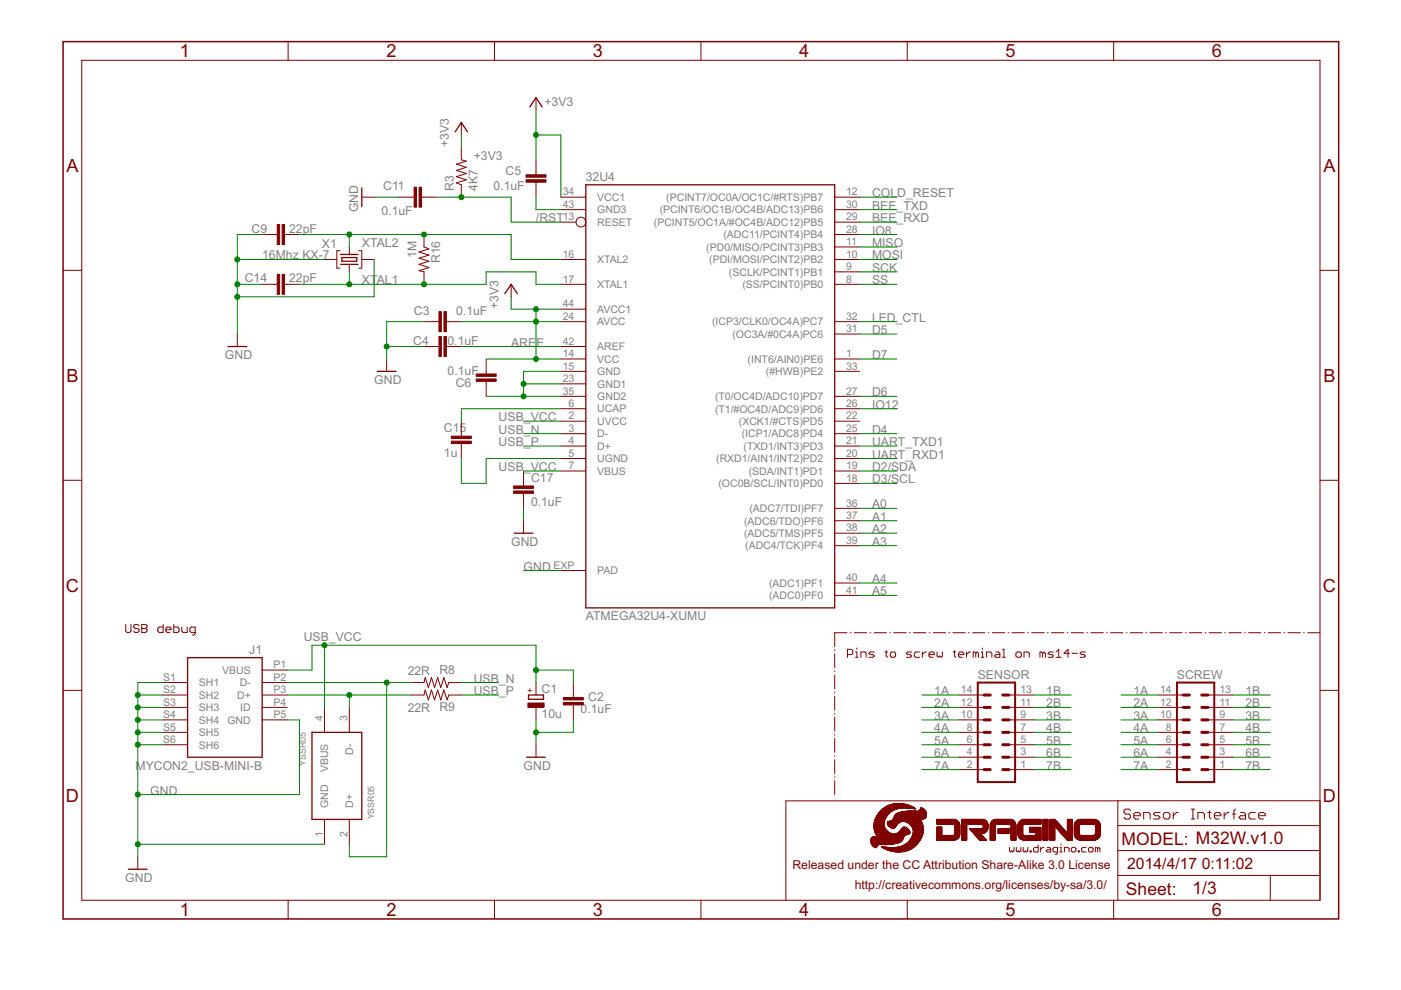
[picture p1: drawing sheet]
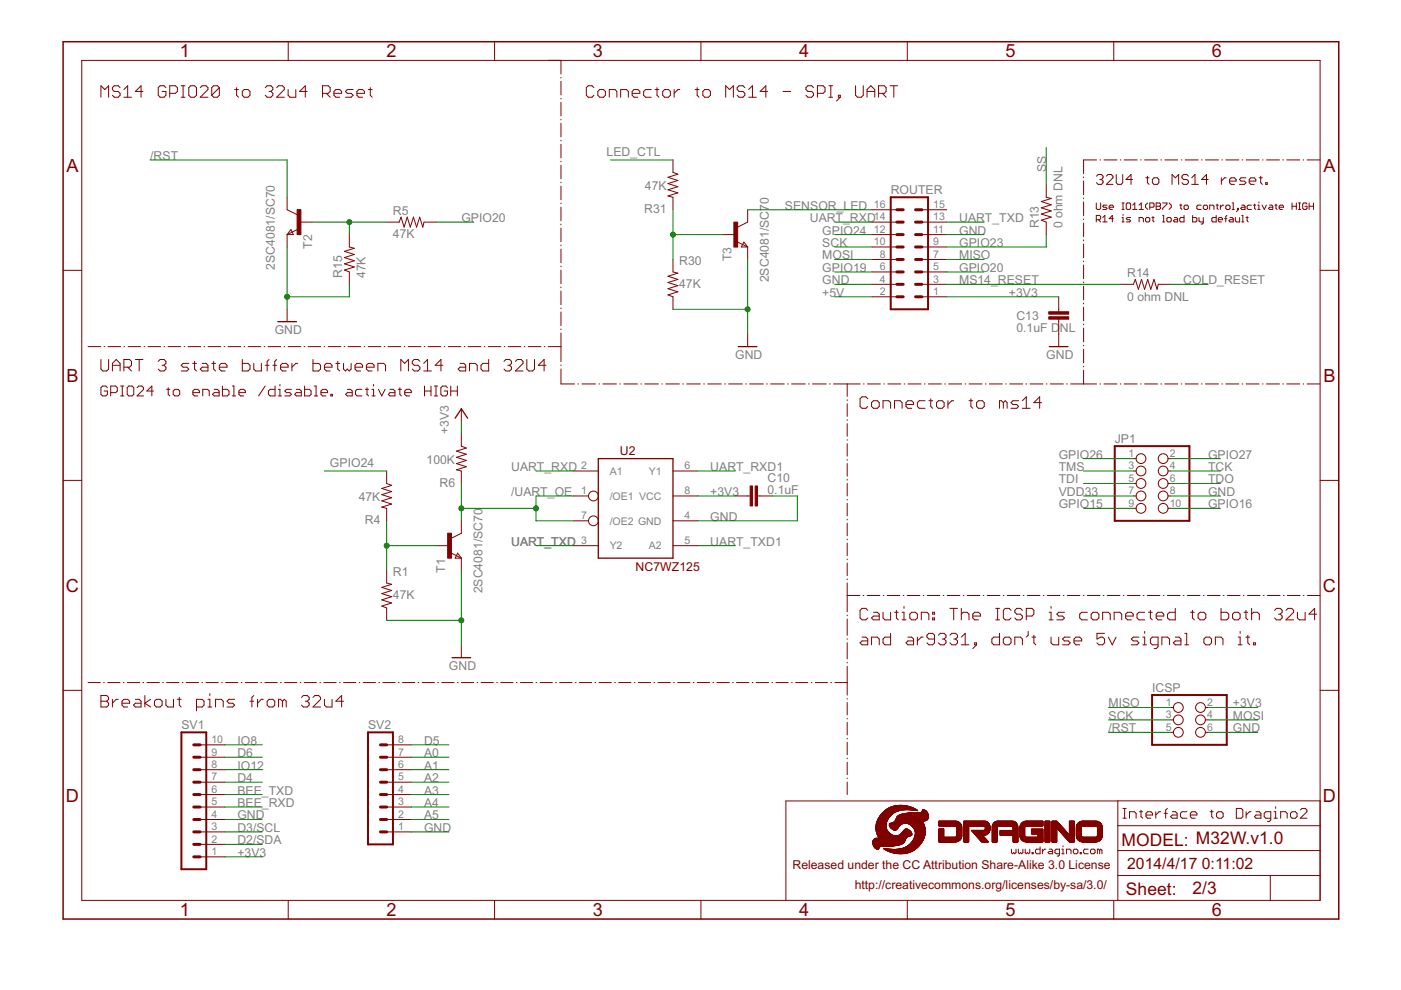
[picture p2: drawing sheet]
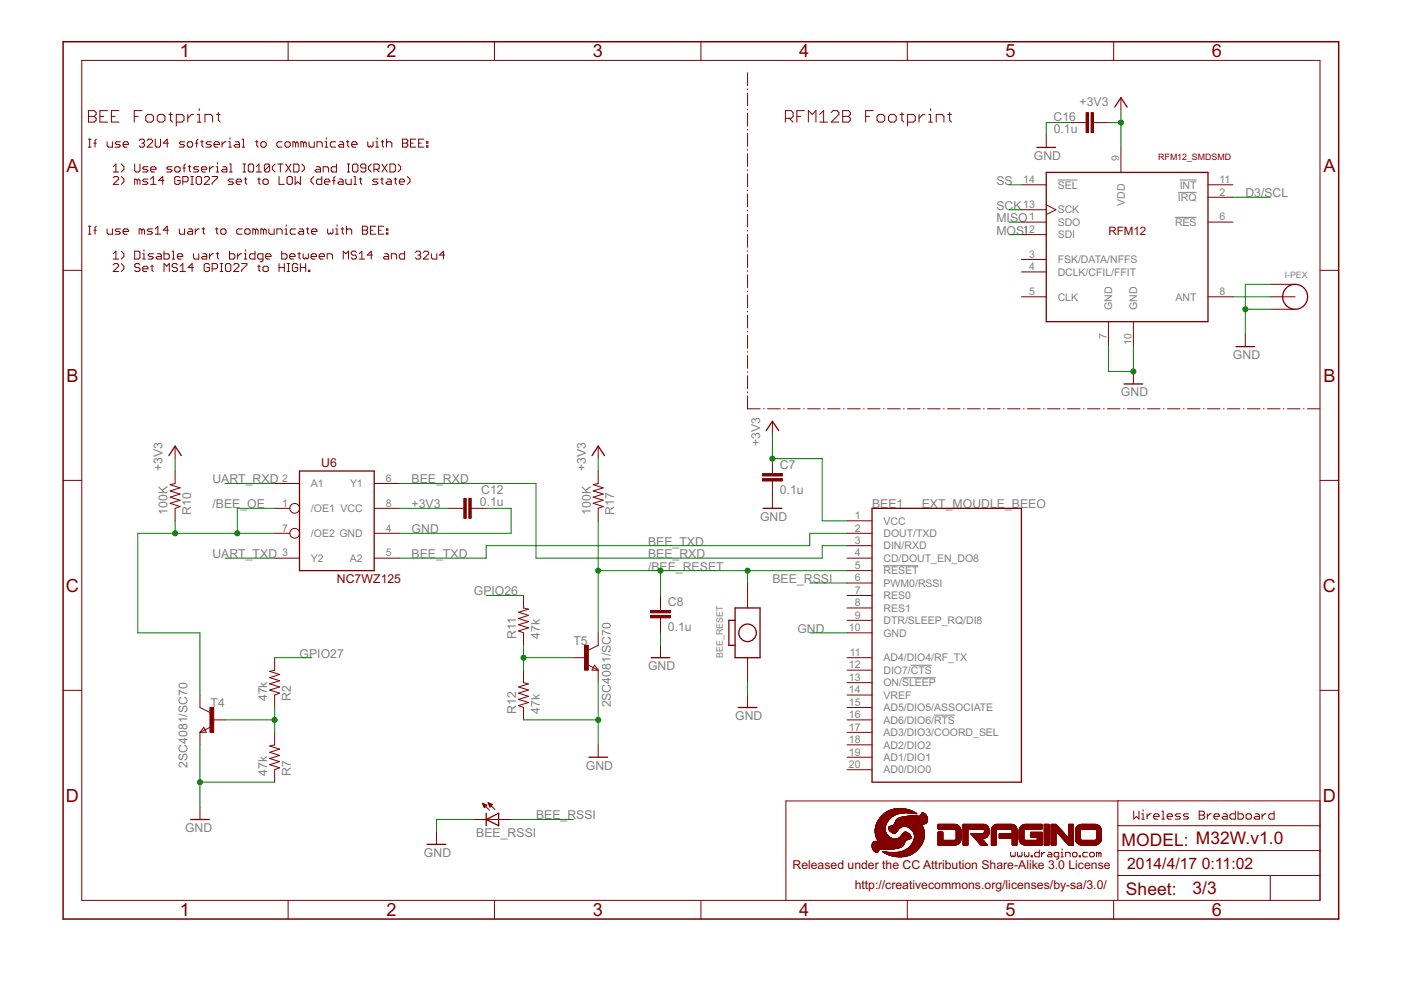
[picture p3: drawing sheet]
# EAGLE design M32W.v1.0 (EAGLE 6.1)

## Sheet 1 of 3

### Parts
32U4  ATMEGA32U4-XUMU  [QFN44ML7X7]
C1  10u  CPOL-EUSMCB  [SMC_B]
C2  0.1uF  C-EUC0402  [C0402]
C3  0.1uF  C-EUC0402  [C0402]
C4  0.1uF  C-EUC0402  [C0402]
C5  0.1uF  C-EUC0402  [C0402]
C6  0.1uF  C-EUC0402  [C0402]
C9  22pF  C-EUC0402  [C0402]
C11  0.1uF  C-EUC0402  [C0402]
C14  22pF  C-EUC0402  [C0402]
C15  1u  C-EUC0402  [C0402]
C17  0.1uF  C-EUC0402  [C0402]
J1  MYCON2_USB-MINI-B  [CON2_USB_MICRO_B_AT]
R3  4K7  R-US_R0402  [R0402]
R8  22R  R-US_R0402  [R0402]
R9  22R  R-US_R0402  [R0402]
R16  1M  R-US_R0402  [R0402]
SCREW  MA07-2  [MA07-2]
SENSOR  MA07-2  [MA07-2]
X1  16Mhz KX-7  CRYSTAL-3.2-2.5  [CRYSTAL-3.2-2.5]
YSSR05  YSSR05  [SOT143]

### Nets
1A: SCREW.14 SENSOR.14
1B: SCREW.13 SENSOR.13
2A: SCREW.12 SENSOR.12
2B: SCREW.11 SENSOR.11
3A: SCREW.10 SENSOR.10
3B: SCREW.9 SENSOR.9
4A: SCREW.8 SENSOR.8
4B: SCREW.7 SENSOR.7
5A: SCREW.6 SENSOR.6
5B: SCREW.5 SENSOR.5
6A: SCREW.4 SENSOR.4
6B: SCREW.3 SENSOR.3
7A: SCREW.2 SENSOR.2
7B: SCREW.1 SENSOR.1
+3V3: 32U4.14(VCC) 32U4.24(AVCC) 32U4.34(VCC1) 32U4.44(AVCC1) C3.2 C5.1 C6.2 R3.2 ; also sheet 2,3
/RST: 32U4.13(RESET) C11.1 R3.1 ; also sheet 2
A0: 32U4.36((ADC7/TDI)PF7) ; also sheet 2
A1: 32U4.37((ADC6/TDO)PF6) ; also sheet 2
A2: 32U4.38((ADC5/TMS)PF5) ; also sheet 2
A3: 32U4.39((ADC4/TCK)PF4) ; also sheet 2
A4: 32U4.40((ADC1)PF1) ; also sheet 2
A5: 32U4.41((ADC0)PF0) ; also sheet 2
AREF: 32U4.42(AREF) C4.2
BEE_RXD: 32U4.29((PCINT5/OC1A/#OC4B/ADC12)PB5) ; also sheet 2,3
BEE_TXD: 32U4.30((PCINT6/OC1B/OC4B/ADC13)PB6) ; also sheet 2,3
COLD_RESET: 32U4.12((PCINT7/OC0A/OC1C/#RTS)PB7) ; also sheet 2
D2/SDA: 32U4.19((SDA/INT1)PD1) ; also sheet 2
D3/SCL: 32U4.18((OC0B/SCL/INT0)PD0) ; also sheet 2,3
D4: 32U4.25((ICP1/ADC8)PD4) ; also sheet 2
D5: 32U4.31((OC3A/#0C4A)PC6) ; also sheet 2
D6: 32U4.27((T0/OC4D/ADC10)PD7) ; also sheet 2
D7: 32U4.1((INT6/AIN0)PE6)
GND [gnd]: 32U4.5(UGND) 32U4.15(GND) 32U4.23(GND1) 32U4.35(GND2) 32U4.43(GND3) 32U4.EXP(PAD) C1.- C2.2 C3.1 C4.1 C5.2 C6.1 C9.1 C11.2 C14.1 C15.1 C17.1 J1.P5(GND) J1.S1(SH1) J1.S2(SH2) J1.S3(SH3) J1.S4(SH4) J1.S5(SH5) J1.S6(SH6) X1.2(GND) X1.4(GND) YSSR05.1(GND) ; also sheet 2,3
IO8: 32U4.28((ADC11/PCINT4)PB4) ; also sheet 2
IO12: 32U4.26((T1/#OC4D/ADC9)PD6) ; also sheet 2
LED_CTL: 32U4.32((ICP3/CLK0/OC4A)PC7) ; also sheet 2
MISO: 32U4.11((PD0/MISO/PCINT3)PB3) ; also sheet 2,3
MOSI: 32U4.10((PDI/MOSI/PCINT2)PB2) ; also sheet 2,3
N$1: 32U4.6(UCAP) C15.2
N$2_N [usbtrace]: J1.P3(D+) R9.2 YSSR05.3(D-)
N$2_P [usbtrace]: J1.P2(D-) R8.2 YSSR05.2(D+)
SCK: 32U4.9((SCLK/PCINT1)PB1) ; also sheet 2,3
SS: 32U4.8((SS/PCINT0)PB0) ; also sheet 2,3
UART_RXD1: 32U4.20((RXD1/AIN1/INT2)PD2) ; also sheet 2
UART_TXD1: 32U4.21((TXD1/INT3)PD3) ; also sheet 2
USB_N [usbtrace]: 32U4.3(D-) R8.1
USB_P [usbtrace]: 32U4.4(D+) R9.1
USB_VCC: 32U4.2(UVCC) 32U4.7(VBUS) C1.+ C2.1 C17.2 J1.P1(VBUS) YSSR05.4(VBUS)
XTAL1: 32U4.17(XTAL1) C14.2 R16.2 X1.3(C2)
XTAL2: 32U4.16(XTAL2) C9.2 R16.1 X1.1(C1)
Unconnected: 32U4.22((XCK1/#CTS)PD5) 32U4.33((#HWB)PE2) J1.P4(ID)

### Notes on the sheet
- USB debug
- Pins to screw terminal on ms14-s
- Sensor Interface

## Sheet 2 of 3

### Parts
C10  0.1uF  C-EUC0402  [C0402]
C13  0.1uF DNL  C-EUC0402  [C0402]
ICSP  PINHD-2X3  [2X03]
JP1  PINHD-2X5_2.00  [2X05M]
R1  47K  R-US_R0402  [R0402]
R4  47K  R-US_R0402  [R0402]
R5  47K  R-US_R0402  [R0402]
R6  100K  R-US_R0402  [R0402]
R13  0 ohm DNL  R-US_R0402  [R0402]
R14  0 ohm DNL  R-US_R0402  [R0402]
R15  47K  R-US_R0402  [R0402]
R30  47K  R-US_R0402  [R0402]
R31  47K  R-US_R0402  [R0402]
ROUTER  MA08-2  [MA08-2]
SV1  MA10-1  [MA10-1]
SV2  MA08-1  [MA08-1]
T1  2SC4081/SC70  NPNSOT323  [SOT323]
T2  2SC4081/SC70  NPNSOT323  [SOT323]
T3  2SC4081/SC70  NPNSOT323  [SOT323]
U2  NC7WZ125  [US8]
U$5  LOGO-NEW  [LOGO-SILK-NEW]

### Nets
+3V3: C10.2 C13.1 ICSP.2 R6.1 ROUTER.1 SV1.1 U2.8(VCC) ; also sheet 1,3
+5V: ROUTER.2
/RST: ICSP.5 T2.1(C) ; also sheet 1
/UART_OE: R6.2 T1.1(C) U2.1(/OE1) U2.7(/OE2)
A0: SV2.7 ; also sheet 1
A1: SV2.6 ; also sheet 1
A2: SV2.5 ; also sheet 1
A3: SV2.4 ; also sheet 1
A4: SV2.3 ; also sheet 1
A5: SV2.2 ; also sheet 1
BEE_RXD: SV1.5 ; also sheet 1,3
BEE_TXD: SV1.6 ; also sheet 1,3
COLD_RESET: R14.2 ; also sheet 1
D2/SDA: SV1.2 ; also sheet 1
D3/SCL: SV1.3 ; also sheet 1,3
D4: SV1.7 ; also sheet 1
D5: SV2.8 ; also sheet 1
D6: SV1.9 ; also sheet 1
GND [gnd]: C10.1 C13.2 ICSP.6 JP1.8 R1.1 R15.1 R30.1 ROUTER.4 ROUTER.11 SV1.4 SV2.1 T1.3(E) T2.3(E) T3.3(E) U2.4(GND) ; also sheet 1,3
GPIO15: JP1.9
GPIO16: JP1.10
GPIO19: ROUTER.6
GPIO20: R5.2 ROUTER.5
GPIO23: R13.1 ROUTER.9
GPIO24: R4.1 ROUTER.12
GPIO26: JP1.1 ; also sheet 3
GPIO27: JP1.2 ; also sheet 3
IO8: SV1.10 ; also sheet 1
IO12: SV1.8 ; also sheet 1
LED_CTL: R31.1 ; also sheet 1
MISO: ICSP.1 ROUTER.7 ; also sheet 1,3
MOSI: ICSP.4 ROUTER.8 ; also sheet 1,3
MS14_RESET: R14.1 ROUTER.3
N$4: R1.2 R4.2 T1.2(B)
N$8: R5.1 R15.2 T2.2(B)
N$9: R30.2 R31.2 T3.2(B)
SCK: ICSP.3 ROUTER.10 ; also sheet 1,3
SENSOR_LED: ROUTER.16 T3.1(C)
SS: R13.2 ; also sheet 1,3
TCK: JP1.4
TDI: JP1.5
TDO: JP1.6
TMS: JP1.3
UART_RXD: ROUTER.14 U2.2(A1) ; also sheet 3
UART_RXD1: U2.6(Y1) ; also sheet 1
UART_TXD: ROUTER.13 U2.3(Y2) ; also sheet 3
UART_TXD1: U2.5(A2) ; also sheet 1
VDD33: JP1.7
Unconnected: ROUTER.15

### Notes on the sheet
- MS14 GPIO20 to 32u4 Reset | Connector to MS14 - SPI, UART
- 32U4 to MS14 reset.
- Use IO11(PB7) to control,activate HIGH
- R14 is not load by default
- UART 3 state buffer between MS14 and 32U4
- GPIO24 to enable /disable. activate HIGH
- Connector to ms14
- Caution: The ICSP is connected to both 32u4
- and ar9331, don't use 5v signal on it.
- Breakout pins from 32u4
- Interface to Dragino2

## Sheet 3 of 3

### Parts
BEE1  EXT_MOUDLE_BEEO  [EXT_MOUDLE_BEE]
BEE_RESET  CPT_SMD_BOTTON_1_SMD  [CPT_SMD_BOTTON_1]
BEE_RSSI  LEDCHIP-LED0805  [CHIP-LED0805]
C7  0.1u  C-EUC0402  [C0402]
C8  0.1u  C-EUC0402  [C0402]
C12  0.1u  C-EUC0402  [C0402]
C16  0.1u  C-EUC0402  [C0402]
I-PEX  I-PEX  [I-PEX]
R2  47k  R-US_R0402  [R0402]
R7  47k  R-US_R0402  [R0402]
R10  100K  R-US_R0402  [R0402]
R11  47k  R-US_R0402  [R0402]
R12  47k  R-US_R0402  [R0402]
R17  100K  R-US_R0402  [R0402]
T4  2SC4081/SC70  NPNSOT323  [SOT323]
T5  2SC4081/SC70  NPNSOT323  [SOT323]
U6  NC7WZ125  [US8]
U$3  RFM12_SMDSMD  [RFM12]

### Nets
+3V3: BEE1.1(VCC) C7.1 C12.1 C16.2 R10.2 R17.2 U6.8(VCC) U$3.9(VDD) ; also sheet 1,2
/BEE_OE: R10.1 T4.1(C) U6.1(/OE1) U6.7(/OE2)
/BEE_RESET: BEE1.5(!RESET) BEE_RESET.P$2 C8.1 R17.1 T5.1(C)
BEE_RSSI: BEE1.6(PWM0/RSSI) BEE_RSSI.A
BEE_RXD: BEE1.3(DIN/RXD) U6.6(Y1) ; also sheet 1,2
BEE_TXD: BEE1.2(DOUT/TXD) U6.5(A2) ; also sheet 1,2
D3/SCL: U$3.2(!IRQ) ; also sheet 1,2
GND [gnd]: BEE1.10(GND) BEE_RESET.1 BEE_RSSI.C C7.2 C8.2 C12.2 C16.1 I-PEX.GND I-PEX.GND1 R7.1 R12.1 T4.3(E) T5.3(E) U6.4(GND) U$3.7(GND) U$3.10(GND) ; also sheet 1,2
GPIO26: R11.2 ; also sheet 2
GPIO27: R2.2 ; also sheet 2
MISO: U$3.1(SDO) ; also sheet 1,2
MOSI: U$3.12(SDI) ; also sheet 1,2
N$11: R2.1 R7.2 T4.2(B)
N$12: R11.1 R12.2 T5.2(B)
N$16: I-PEX.SIG U$3.8(ANT)
SCK: U$3.13(SCK) ; also sheet 1,2
SS: U$3.14(!SEL) ; also sheet 1,2
UART_RXD: U6.2(A1) ; also sheet 2
UART_TXD: U6.3(Y2) ; also sheet 2
Unconnected: BEE1.4(CD/DOUT_EN_DO8) BEE1.7(RES0) BEE1.8(RES1) BEE1.9(DTR/SLEEP_RQ/DI8) BEE1.11(AD4/DIO4/RF_TX) BEE1.12(DIO7/!CTS) BEE1.13(ON/!SLEEP) BEE1.14(VREF) BEE1.15(AD5/DIO5/ASSOCIATE) BEE1.16(AD6/DIO6/!RTS) BEE1.17(AD3/DIO3/COORD_SEL) BEE1.18(AD2/DIO2) BEE1.19(AD1/DIO1) BEE1.20(AD0/DIO0) U$3.3(FSK/DATA/NFFS) U$3.4(DCLK/CFIL/FFIT) U$3.5(CLK) U$3.6(!RES) U$3.11(!INT)

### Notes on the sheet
- BEE Footprint | RFM12B Footprint
- If use 32U4 softserial to communicate with BEE:
- 1) Use softserial IO10(TXD) and IO9(RXD)
- 2) ms14 GPIO27 set to LOW (default state)
- If use ms14 uart to communicate with BEE:
- 1) Disable uart bridge between MS14 and 32u4
- 2) Set MS14 GPIO27 to HIGH.
- Wireless Breadboard
